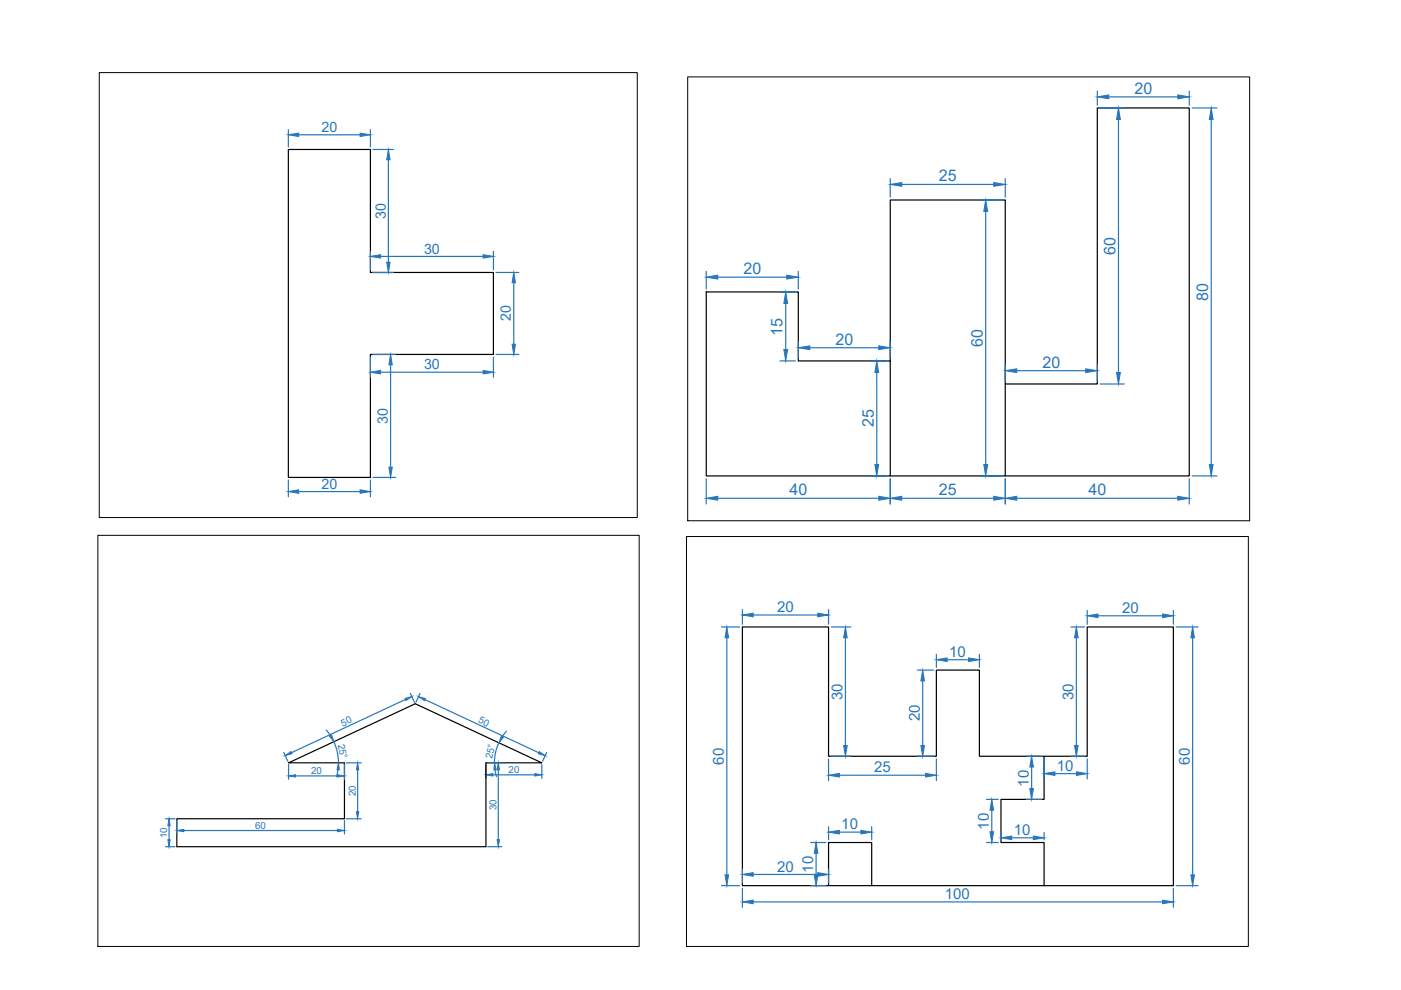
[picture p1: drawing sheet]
<svg xmlns="http://www.w3.org/2000/svg" width="297mm" height="210mm" viewBox="0 0 297 210" stroke-linecap="round" stroke-linejoin="round" font-family="sans-serif">
<!-- layer: 0 -->
<path d="M61.1 31.7h17.4v26.1h26.1v17.3h-26.1v26.1h-17.4zM149.7 61.9h19.6v14.6h19.5v24.4h-39.1zM188.8 76.5v-34.1h24.3v58.5h-24.3M213.1 81.4h19.5v-58.5h19.5v78h-39M37.5 173.6h35.5v-11.9h-11.8l26.8-12.5 26.9 12.5h-11.9v17.8h-65.5zM221.4 160.3h9.1v-27.4h18.3v54.9h-91.4v-54.9h18.3v27.4h22.8v-18.2h9.2v18.2h13.7v9.2h-9.2v9.1h9.2v9.2M175.7 187.8v-9.2h9.1v9.2" fill="none" stroke="#000" stroke-width=".25"/>
<g fill="none" stroke="#2776bb" stroke-width=".25">
<path d="M232.6 19.3v3M252.1 19.3v3M61.1 27.5v3.6M63.3 28.6h13.1M78.5 27.5v3.6M79.1 31.7h4.3M82.3 33.9v21.7M188.8 37.9v3.9M191.2 39.1h19.5M213.1 37.9v3.9M233.2 22.9h5.2M235.1 20.5h14.6"/>
<path d="M237.1 25.3v53.7M252.8 22.9h5.2M256.8 25.3v73.2M78.5 53.3v3.9M79.1 57.8h4.3M80.7 54.4h21.7M104.6 53.3v3.9M105.2 57.8h4.8M108.9 60v13M149.7 57.5v3.8M152.2 58.8h14.6M169.3 57.5v3.8"/>
<path d="M207.8 42.4h4.7M209 44.8v53.7M78.5 75.7v4.3M79.1 75.1h4.8M80.7 78.9h21.7M82.8 77.3v21.8M104.6 75.7v4.3M105.2 75.1h4.8M165.4 76.5h3.2M165.4 61.9h3.2M166.6 64.3v9.8M169.3 72.5v3.4"/>
<path d="M171.7 73.7h14.6M184.7 76.5h3.4M185.9 79v19.5M188.8 72.5v3.4M213.1 77.4v3.4M215.6 78.6h14.6M232.6 77.4v3.4M233.2 81.4h5.2M61.1 101.8v3.5M63.3 104.2h13.1M78.5 101.8v3.5M79.1 101.2h4.8"/>
<path d="M149.7 101.5v5.4M152.2 105.6h34.1M184.7 100.9h3.4M188.8 101.5v5.4M191.2 105.6h19.5M207.8 100.9h4.7M213.1 101.5v5.4M215.6 105.6h34.1M252.1 101.5v5.4M252.8 100.9h5.2M153 132.9h3.8M154.1 135.2v50.3"/>
<path d="M157.4 129.3v3.1M159.7 130.4h13.7M175.7 129.3v3.1M176.2 132.9h4.2M179.2 135.2v22.9M198.5 138.7v2.8M200.8 139.9h4.6M207.7 138.7v2.8M227.1 132.9h2.8M228.2 135.2v22.9M230.5 129.4v3M232.8 130.6h13.7"/>
<path d="M248.8 129.4v3M249.4 132.9h4.6M252.9 135.2v50.3M60.2 159.5l.8 1.9M69.2 154.8l.9 1.1M70.8 157.2l.8 2.6 .2 1.9M86 148.3l-24.2 11.3M87 147l.9 1.9M89.1 147l-.9 1.9M90.1 148.3l24.1 11.3M105.8 157.5l-.8 2.4-.2 1.8M107.4 155l-.9 1.2"/>
<path d="M115.9 159.5l-.9 1.9M194.5 142.1h3.5M195.6 144.4v13.7M35.1 173.6h2M35.1 179.5h2M35.8 175.1v2.9M37.5 174v2.8M39 176.1h32.6M61.2 162.1v3.1M62.7 164.5h8.9M71.7 163.2l-.3 1.5M73 162.1v3.1"/>
<path d="M73 174v2.8M73.4 173.6h3.2M73.4 161.7h3.2M75.8 163.2v8.9M103 162.1v2.9M103.4 179.5h3M103.4 161.7h3M104.5 164.3h8.9M104.9 163.2l.4 1.5M105.6 163.2v14.8M114.9 162.1v2.9M171.9 178.6h3.2"/>
<path d="M175.7 160.9v4.6M175.7 175.3v2.8M176.2 160.3h4.2M178 176.4h4.5M178 164.4h18.2M184.8 175.3v2.8M194.5 160.3h3.5M198.5 160.9v4.6M209.1 169.5h2.6M209.1 178.6h2.6M210.3 171.8v4.5M212.2 176.5v1.6"/>
<path d="M214.5 177.6h4.6M217.6 160.3h3.2M217.6 169.5h3.2M218.7 162.6v4.6M221.4 160.9v4.3M221.4 176.5v1.6M223.7 164h4.5M227.1 160.3h2.8M230.5 160.9v4.3M153 187.8h3.8M157.4 184.3v2.9M157.4 188.3v4.1"/>
<path d="M159.7 191.2h86.8M159.7 185.4h13.7M171.9 187.8h3.2M173 180.9v4.6M175.7 184.3v2.9M248.8 188.3v4.1M249.4 187.8h4.6"/>
</g>
<g fill="#2776bb" stroke="#2776bb" stroke-width=".21">
<path d="M61.1 28.6l2.2-.4v.7z"/>
<path d="M76.4 28.2l2.1 .4-2.1 .3z"/>
<path d="M82.3 31.7l.4 2.2h-.7z"/>
<path d="M82 55.6h.7l-.4 2.2z"/>
<path d="M102.4 54l2.2 .4-2.2 .3z"/>
<path d="M78.5 54.4l2.2-.4v.7z"/>
<path d="M108.9 57.8l.4 2.2h-.7z"/>
<path d="M108.6 73h.7l-.4 2.1z"/>
<path d="M78.5 78.9l2.2-.4v.8z"/>
<path d="M102.4 78.5l2.2 .4-2.2 .4z"/>
<path d="M82.5 99.1h.7l-.4 2.1z"/>
<path d="M82.8 75.1l.4 2.2h-.7z"/>
<path d="M76.4 103.9l2.1 .3-2.1 .4z"/>
<path d="M61.1 104.2l2.2-.3v.7z"/>
<path d="M149.7 58.8l2.5-.5v.9z"/>
<path d="M166.8 58.3l2.5 .5-2.5 .4z"/>
<path d="M169.3 73.7l2.4-.4v.8z"/>
<path d="M186.3 73.3l2.5 .4-2.5 .4z"/>
<path d="M210.7 38.7l2.4 .4-2.4 .4z"/>
<path d="M188.8 39.1l2.4-.4v.8z"/>
<path d="M249.7 20.1l2.4 .4-2.4 .4z"/>
<path d="M232.6 20.5l2.5-.4v.8z"/>
<path d="M230.2 78.2l2.4 .4-2.4 .4z"/>
<path d="M213.1 78.6l2.5-.4v.8z"/>
<path d="M210.7 105.2l2.4 .4-2.4 .5z"/>
<path d="M188.8 105.6l2.4-.4v.9z"/>
<path d="M213.1 105.6l2.5-.4v.9z"/>
<path d="M249.7 105.2l2.4 .4-2.4 .5z"/>
<path d="M186.3 105.2l2.5 .4-2.5 .5z"/>
<path d="M149.7 105.6l2.5-.4v.9z"/>
<path d="M256.4 98.5h.8l-.4 2.4z"/>
<path d="M256.8 22.9l.4 2.4h-.8z"/>
<path d="M237.1 22.9l.4 2.4h-.8z"/>
<path d="M236.7 79h.8l-.4 2.4z"/>
<path d="M208.6 98.5h.8l-.4 2.4z"/>
<path d="M209 42.4l.4 2.4h-.8z"/>
<path d="M185.9 76.5l.4 2.5h-.8z"/>
<path d="M185.5 98.5h.8l-.4 2.4z"/>
<path d="M166.6 61.9l.4 2.4h-.8z"/>
<path d="M166.2 74.1h.8l-.4 2.4z"/>
<path d="M35.8 173.6l.3 1.5h-.5z"/>
<path d="M35.6 178h.5l-.3 1.5z"/>
<path d="M37.5 176.1l1.5-.3v.5z"/>
<path d="M71.6 175.8l1.4 .3-1.4 .2z"/>
<path d="M71.6 164.3l1.4 .2-1.4 .2z"/>
<path d="M61.2 164.5l1.5-.2v.4z"/>
<path d="M103 164.3l1.5-.3v.5z"/>
<path d="M113.4 164l1.5 .3-1.5 .2z"/>
<path d="M60.5 160.2l1.2-.9 .2 .5z"/>
<path d="M85.9 148.1l1.4-.4-1.2 .8z"/>
<path d="M114.3 159.4l1.3 .8-1.5-.4z"/>
<path d="M88.7 147.7l1.5 .4-.2 .5z"/>
<path d="M105.6 161.7l.3 1.5h-.5z"/>
<path d="M105.4 178h.5l-.3 1.5z"/>
<path d="M75.6 172.1h.5l-.3 1.5z"/>
<path d="M75.8 161.7l.3 1.5h-.5z"/>
<path d="M106.3 156.1l.4 .2-.9 1.2z"/>
<path d="M104.8 161.7l.4 1.5h-.5z"/>
<path d="M71.8 161.7l.1 1.5h-.5z"/>
<path d="M69.9 156.1l.4-.3 .5 1.5z"/>
<path d="M154.1 132.9l.4 2.3h-.8z"/>
<path d="M153.7 185.5h.8l-.4 2.3z"/>
<path d="M157.4 130.4l2.3-.4v.8z"/>
<path d="M173.4 130l2.3 .4-2.3 .4z"/>
<path d="M246.5 130.2l2.3 .4-2.3 .3z"/>
<path d="M230.5 130.6l2.3-.4v.7z"/>
<path d="M198.5 139.9l2.3-.4v.8z"/>
<path d="M205.4 139.5l2.3 .4-2.3 .4z"/>
<path d="M157.4 191.2l2.3-.4v.8z"/>
<path d="M246.5 190.8l2.3 .4-2.3 .4z"/>
<path d="M157.4 185.4l2.3-.4v.8z"/>
<path d="M173.4 185l2.3 .4-2.3 .4z"/>
<path d="M175.7 176.4l2.3-.3v.7z"/>
<path d="M182.5 176.1l2.3 .3-2.3 .4z"/>
<path d="M212.2 177.6l2.3-.3v.7z"/>
<path d="M219.1 177.3l2.3 .3-2.3 .4z"/>
<path d="M175.7 164.4l2.3-.4v.7z"/>
<path d="M196.2 164l2.3 .4-2.3 .3z"/>
<path d="M179.2 132.9l.4 2.3h-.7z"/>
<path d="M178.9 158.1h.7l-.4 2.2z"/>
<path d="M195.2 158.1h.8l-.4 2.2z"/>
<path d="M195.6 142.1l.4 2.3h-.8z"/>
<path d="M228.2 132.9l.4 2.3h-.8z"/>
<path d="M227.8 158.1h.8l-.4 2.2z"/>
<path d="M252.5 185.5h.7l-.3 2.3z"/>
<path d="M252.9 132.9l.3 2.3h-.7z"/>
<path d="M210.3 169.5l.4 2.3h-.8z"/>
<path d="M209.9 176.3h.8l-.4 2.3z"/>
<path d="M218.7 160.3l.4 2.3h-.8z"/>
<path d="M218.3 167.2h.8l-.4 2.3z"/>
<path d="M228.2 163.6l2.3 .4-2.3 .4z"/>
<path d="M221.4 164l2.3-.4v.8z"/>
<path d="M172.6 185.5h.8l-.4 2.3z"/>
<path d="M173 178.6l.4 2.3h-.8z"/>
</g>
<path d="M21 15.4h114.1v94.3h-114.1zM145.8 16.3h119.2v94.1h-119.2zM20.8 113.5h114.7v87.2h-114.7zM145.5 113.8h119.2v86.9h-119.2z" fill="none" stroke="#000" stroke-width=".21"/>
<g font-size="3.4" fill="#2776bb">
<text x="240.5" y="19.9">20</text>
<text x="199.1" y="38.4">25</text>
<text x="157.6" y="58.1">20</text>
<text x="236.5" y="54" transform="rotate(-90 236.5 54)">60</text>
<text x="256.1" y="63.8" transform="rotate(-90 256.1 63.8)">80</text>
<text x="165.9" y="71.2" transform="rotate(-90 165.9 71.2)">15</text>
<text x="177.1" y="73.1">20</text>
<text x="208.4" y="73.5" transform="rotate(-90 208.4 73.5)">60</text>
<text x="221" y="77.9">20</text>
<text x="185.2" y="90.6" transform="rotate(-90 185.2 90.6)">25</text>
<text x="167.4" y="105">40</text>
<text x="199.1" y="105">25</text>
<text x="230.8" y="105">40</text>
</g>
<g font-size="3.2" fill="#2776bb">
<text x="164.8" y="129.8">20</text>
<text x="237.9" y="129.9">20</text>
<text x="201.2" y="139.3">10</text>
<text x="178.6" y="148.4" transform="rotate(-90 178.6 148.4)">30</text>
<text x="227.6" y="148.4" transform="rotate(-90 227.6 148.4)">30</text>
<text x="195" y="153" transform="rotate(-90 195 153)">20</text>
<text x="153.5" y="162.1" transform="rotate(-90 153.5 162.1)">60</text>
<text x="185.3" y="163.8">25</text>
<text x="218.1" y="166.8" transform="rotate(-90 218.1 166.8)">10</text>
<text x="224.1" y="163.4">10</text>
<text x="252.3" y="162.1" transform="rotate(-90 252.3 162.1)">60</text>
<text x="178.4" y="175.8">10</text>
<text x="209.7" y="175.9" transform="rotate(-90 209.7 175.9)">10</text>
<text x="214.9" y="177">10</text>
<text x="164.8" y="184.8">20</text>
<text x="172.4" y="185.1" transform="rotate(-90 172.4 185.1)">10</text>
<text x="200.3" y="190.6">100</text>
</g>
<g font-size="3" fill="#2776bb">
<text x="68.2" y="28">20</text>
<text x="81.8" y="46.4" transform="rotate(-90 81.8 46.4)">30</text>
<text x="89.9" y="53.8">30</text>
<text x="108.3" y="68.1" transform="rotate(-90 108.3 68.1)">20</text>
<text x="89.9" y="78.3">30</text>
<text x="82.2" y="89.9" transform="rotate(-90 82.2 89.9)">30</text>
<text x="68.2" y="103.6">20</text>
</g>
<g font-size="2.1" fill="#2776bb">
<text x="72.7" y="154.1" transform="rotate(-25 72.7 154.1)">50</text>
<text x="101.3" y="153.1" transform="rotate(25 101.3 153.1)">50</text>
<text x="71.6" y="157.9" transform="rotate(78 71.6 157.9)">25°</text>
<text x="104.4" y="161" transform="rotate(-77 104.4 161)">25°</text>
<text x="66" y="164.1">20</text>
<text x="107.8" y="163.9">20</text>
<text x="75.4" y="168.8" transform="rotate(-90 75.4 168.8)">20</text>
<text x="105.2" y="171.8" transform="rotate(-90 105.2 171.8)">30</text>
<text x="35.4" y="177.8" transform="rotate(-90 35.4 177.8)">10</text>
<text x="54.1" y="175.7">60</text>
</g>
</svg>
